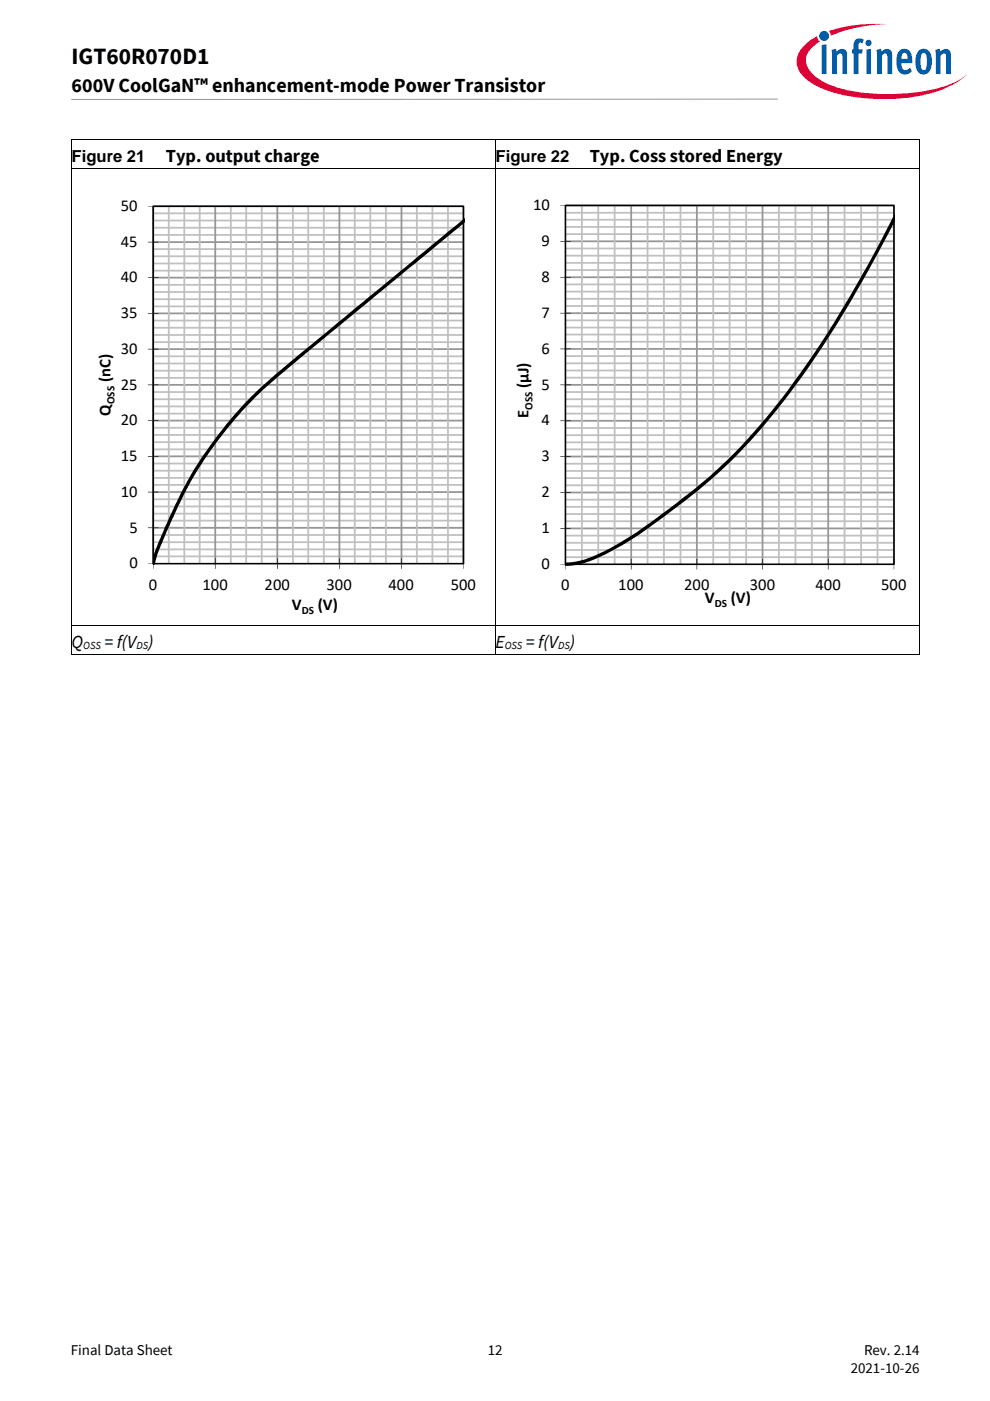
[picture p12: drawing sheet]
<svg xmlns="http://www.w3.org/2000/svg" width="210mm" height="297mm" viewBox="0 0 210 297" stroke-linecap="round" stroke-linejoin="round" font-family="sans-serif">
<path d="M175.8 6.6l.3 .4 .1 .6a31.5 31.5 0 0 1 12.1-2.5 33.4 33.4 0 0 0-12.5 1.5zM170.3 9.9a4.3 4.3 0 0 0 .2 6.5 20.3 20.3 0 0 0 11.3 4.3 36.8 36.8 0 0 0 19.1-2.2l2.5-1.3 1.7-1.4a18.6 18.6 0 0 1-9.4 3.6 44.9 44.9 0 0 1-18.4-1 10.2 10.2 0 0 1-5.8-3.8 3.5 3.5 0 0 1 1.1-4.9l1.3-.9-.4-.5-.2-.6a10.8 10.8 0 0 0-3 2.2z" fill-rule="evenodd" fill="#e30034"/>
<path d="M173.7 7.6a1.06 1.06 0 0 0 2.1 0 1.06 1.06 0 0 0-2.1 0zM174.3 9.5v6.2h1v-6.3zM176.4 10.6l.1 5.1h1v-3.9a.62 .62 0 0 1 .8-.5 .62 .62 0 0 1 .4 .9v3.5h1v-4a1.14 1.14 0 0 0-.7-1.3 1.14 1.14 0 0 0-1.3 .3l-.3 .3-.1-.7zM181.5 8.4l-.4 .9v1.2h-.4v.8h.4v4.4h1v-4.4h.7l.2-.8h-.9v-1.2l.4-.3 .4 .2 .3-.8-1-.3zM183.8 10.5v5.2h.9v-5.3zM183.5 9.1a.7 .7 0 0 0 1.4 0 .7 .7 0 0 0-1.4 0zM185.9 10.6l.1 5.1h1v-3.9a.76 .76 0 0 1 1.1-.3l.1 4.2h1v-4a1.2 1.2 0 0 0-.8-1.3 1.2 1.2 0 0 0-1.4 .6l-.1-.7zM190.8 10.7a4 4 0 0 0 .3 4.9 1.83 1.83 0 0 0 2.3-.5l-.4-.7a.98 .98 0 0 1-1.1 .4 .98 .98 0 0 1-.7-1v-.4h2.3a2.63 2.63 0 0 0-1.3-3 1.47 1.47 0 0 0-1.4 .3zM191.4 11.4a.66 .66 0 0 1 .9-.1 .66 .66 0 0 1 .2 .8v.4h-1.3zM195 10.6a4 4 0 0 0-.1 4.9 1.64 1.64 0 0 0 2.6-1.3l.1-.6a2.81 2.81 0 0 0-1.2-3.2h-1zM195.6 11.4l.3-.2a1.17 1.17 0 0 1 .7 1.4v.8a1.31 1.31 0 0 1-.6 1.5 1.51 1.51 0 0 1-.8-1.9l.1-.8zM198.4 10.6l.1 5.1h1v-3.9a.82 .82 0 0 1 1.1-.3l.1 4.2h1v-4a1.19 1.19 0 0 0-.8-1.3 1.19 1.19 0 0 0-1.5 .6l-.1-.7z" fill-rule="evenodd" fill="#005da9"/>
<g fill="none" stroke="#000" stroke-width=".21">
<path d="M15.1 21h149.9M15.1 29.7v5.9M15.1 35.7v96.9M15.2 29.6h89.7M15.2 35.6h89.7M105 29.7v5.9M105 35.7v96.9M105.1 29.6h89.8M105.1 35.6h89.8M194.9 29.7v5.9M194.9 35.7v96.9M15.1 132.8v5.8"/>
<path d="M15.2 132.7h89.7M15.2 138.7h89.7M105 132.8v5.8M105.1 132.7h89.8M105.1 138.7h89.8M194.9 132.8v5.8"/>
</g>
<path d="M15 29.6h.2v.1h-.2zM15 35.6h.2v.1h-.2zM104.9 29.6h.2v.1h-.2zM104.9 35.6h.2v.1h-.2zM194.9 29.6h.1v.1h-.1zM194.9 35.6h.1v.1h-.1zM15 132.6h.2v.2h-.2zM15 138.6h.2v.2h-.2zM104.9 132.6h.2v.2h-.2zM104.9 138.6h.2v.2h-.2zM194.9 132.6h.1v.2h-.1zM194.9 138.6h.1v.2h-.1z" fill="#000"/>
<path d="M32.5 43.7h65.8v75.8h-65.8z" fill="#fff"/>
<g fill="#c0c0c0">
<path d="M32.5 117.8h65.8v.4h-65.8zM32.5 116.3h65.8v.4h-65.8zM32.5 114.8h65.8v.3h-65.8zM32.5 113.2h65.8v.4h-65.8zM32.5 110.2h65.8v.4h-65.8z"/>
<path d="M32.5 108.7h65.8v.4h-65.8zM32.5 107.2h65.8v.4h-65.8zM32.5 105.7h65.8v.3h-65.8zM32.5 102.6h65.8v.4h-65.8zM32.5 101.1h65.8v.4h-65.8z"/>
<path d="M32.5 99.6h65.8v.4h-65.8zM32.5 98.1h65.8v.4h-65.8zM32.5 95.1h65.8v.4h-65.8zM32.5 93.6h65.8v.3h-65.8zM32.5 92h65.8v.4h-65.8z"/>
<path d="M32.5 90.5h65.8v.4h-65.8zM32.5 87.5h65.8v.4h-65.8zM32.5 86h65.8v.4h-65.8zM32.5 84.5h65.8v.3h-65.8zM32.5 82.9h65.8v.4h-65.8z"/>
<path d="M32.5 79.9h65.8v.4h-65.8zM32.5 78.4h65.8v.4h-65.8zM32.5 76.9h65.8v.4h-65.8zM32.5 75.4h65.8v.3h-65.8zM32.5 72.3h65.8v.4h-65.8z"/>
<path d="M32.5 70.8h65.8v.4h-65.8zM32.5 69.3h65.8v.4h-65.8zM32.5 67.8h65.8v.4h-65.8zM32.5 64.8h65.8v.4h-65.8zM32.5 63.2h65.8v.4h-65.8z"/>
<path d="M32.5 61.7h65.8v.4h-65.8zM32.5 60.2h65.8v.4h-65.8zM32.5 57.2h65.8v.4h-65.8zM32.5 55.7h65.8v.3h-65.8zM32.5 54.1h65.8v.4h-65.8z"/>
<path d="M32.5 52.6h65.8v.4h-65.8zM32.5 49.6h65.8v.4h-65.8zM32.5 48.1h65.8v.4h-65.8zM32.5 46.6h65.8v.3h-65.8zM32.5 45h65.8v.4h-65.8z"/>
</g>
<path d="M32.5 111.7h65.8v.4h-65.8zM32.5 104.1h65.8v.4h-65.8zM32.5 96.6h65.8v.3h-65.8zM32.5 89h65.8v.4h-65.8zM32.5 81.4h65.8v.4h-65.8zM32.5 73.8h65.8v.4h-65.8zM32.5 66.3h65.8v.3h-65.8zM32.5 58.7h65.8v.4h-65.8zM32.5 51.1h65.8v.4h-65.8zM32.5 43.6h65.8v.3h-65.8z" fill="#969696"/>
<path d="M35.6 43.7h.4v75.8h-.4zM38.9 43.7h.4v75.8h-.4zM42.2 43.7h.3v75.8h-.3zM48.8 43.7h.3v75.8h-.3zM52 43.7h.4v75.8h-.4zM55.3 43.7h.4v75.8h-.4zM61.9 43.7h.4v75.8h-.4zM65.2 43.7h.4v75.8h-.4zM68.5 43.7h.4v75.8h-.4zM75.1 43.7h.3v75.8h-.3zM78.4 43.7h.3v75.8h-.3zM81.7 43.7h.3v75.8h-.3zM88.2 43.7h.4v75.8h-.4zM91.5 43.7h.4v75.8h-.4zM94.8 43.7h.4v75.8h-.4z" fill="#c0c0c0"/>
<path d="M45.5 43.7h.3v75.8h-.3zM58.6 43.7h.4v75.8h-.4zM71.8 43.7h.4v75.8h-.4zM85 43.7h.3v75.8h-.3zM98.1 43.7h.4v75.8h-.4z" fill="#969696"/>
<g fill="#000">
<path d="M53.3 84.1a431.1 431.1 0 0 1 21.1-17.9l23.7-19.5 .5-1.1v-2l-.1 3.6-25 20.6a474.8 474.8 0 0 0-19.1 16.2 86.6 86.6 0 0 0-19.5 29.8l-1.5 3.7-.5 1.9a.35 .35 0 0 1-.5 .4v-1.5l.8-2.4 3-6.9 2.5-5a84.4 84.4 0 0 1 14.6-19.9z"/>
<path d="M32.4 43.6h66v76h-66zM32.7 43.7v75.8l-.2-.2h65.8l-.2 .2v-75.8l.2 .2h-65.8z"/>
<path d="M31.4 119.5h2.2zM31.4 111.8h2.2v.2h-2.2zM31.4 104.3h2.2v.1h-2.2zM31.4 96.7h2.2v.1h-2.2zM31.4 89.1h2.2v.1h-2.2zM31.4 81.5h2.2v.2h-2.2zM31.4 74h2.2v.1h-2.2zM31.4 66.4h2.2v.1h-2.2zM31.4 58.8h2.2v.1h-2.2zM31.4 51.3h2.2v.1h-2.2zM31.4 43.7l2.2 .1z"/>
<path d="M32.5 118.4l.1 2.2zM45.6 118.4h.1v2.2h-.1zM58.8 118.4h.1v2.2h-.1zM71.9 118.4h.1v2.2h-.1zM85.1 118.4h.1v2.2h-.1zM98.3 118.4v2.2z"/>
</g>
<path d="M32.5 43.7v75.8h65.8" fill="none" stroke="#000" stroke-width=".21"/>
<path d="M119.9 43.6h69.7v76h-69.7z" fill="#fff"/>
<g fill="#c0c0c0">
<path d="M119.9 117.9h69.7v.4h-69.7zM119.9 116.4h69.7v.4h-69.7zM119.9 114.9h69.7v.4h-69.7zM119.9 113.4h69.7v.3h-69.7zM119.9 110.3h69.7v.4h-69.7z"/>
<path d="M119.9 108.8h69.7v.4h-69.7zM119.9 107.3h69.7v.4h-69.7zM119.9 105.8h69.7v.3h-69.7zM119.9 102.7h69.7v.4h-69.7zM119.9 101.2h69.7v.4h-69.7z"/>
<path d="M119.9 99.7h69.7v.3h-69.7zM119.9 98.1h69.7v.4h-69.7zM119.9 95.1h69.7v.4h-69.7zM119.9 93.6h69.7v.4h-69.7zM119.9 92.1h69.7v.4h-69.7z"/>
<path d="M119.9 90.6h69.7v.3h-69.7zM119.9 87.5h69.7v.4h-69.7zM119.9 86h69.7v.4h-69.7zM119.9 84.5h69.7v.3h-69.7zM119.9 82.9h69.7v.4h-69.7z"/>
<path d="M119.9 79.9h69.7v.4h-69.7zM119.9 78.4h69.7v.3h-69.7zM119.9 76.8h69.7v.4h-69.7zM119.9 75.3h69.7v.4h-69.7zM119.9 72.3h69.7v.3h-69.7z"/>
<path d="M119.9 70.7h69.7v.4h-69.7zM119.9 69.3h69.7v.3h-69.7zM119.9 67.7h69.7v.4h-69.7zM119.9 64.7h69.7v.4h-69.7zM119.9 63.2h69.7v.3h-69.7z"/>
<path d="M119.9 61.6h69.7v.4h-69.7zM119.9 60.1h69.7v.4h-69.7zM119.9 57.1h69.7v.3h-69.7zM119.9 55.5h69.7v.4h-69.7zM119.9 54h69.7v.4h-69.7z"/>
<path d="M119.9 52.5h69.7v.4h-69.7zM119.9 49.4h69.7v.4h-69.7zM119.9 47.9h69.7v.4h-69.7zM119.9 46.4h69.7v.4h-69.7zM119.9 44.9h69.7v.4h-69.7z"/>
</g>
<path d="M119.9 111.8h69.7v.4h-69.7zM119.9 104.2h69.7v.4h-69.7zM119.9 96.6h69.7v.4h-69.7zM119.9 89h69.7v.4h-69.7zM119.9 81.4h69.7v.4h-69.7zM119.9 73.8h69.7v.4h-69.7zM119.9 66.2h69.7v.4h-69.7zM119.9 58.6h69.7v.4h-69.7zM119.9 51h69.7v.4h-69.7zM119.9 43.4h69.7v.3h-69.7z" fill="#969696"/>
<path d="M123.2 43.6h.4v76h-.4zM126.7 43.6h.4v76h-.4zM130.2 43.6h.4v76h-.4zM137.2 43.6h.3v76h-.3zM140.6 43.6h.4v76h-.4zM144.1 43.6h.4v76h-.4zM151.1 43.6h.4v76h-.4zM154.6 43.6h.3v76h-.3zM158.1 43.6h.4v76h-.4zM165 43.6h.4v76h-.4zM168.5 43.6h.4v76h-.4zM172 43.6h.4v76h-.4zM178.9 43.6h.4v76h-.4zM182.5 43.6h.3v76h-.3zM185.9 43.6h.4v76h-.4z" fill="#c0c0c0"/>
<path d="M133.7 43.6h.4v76h-.4zM147.6 43.6h.4v76h-.4zM161.5 43.6h.4v76h-.4zM175.5 43.6h.4v76h-.4zM189.4 43.6h.4v76h-.4z" fill="#969696"/>
<g fill="#000">
<path d="M189.9 43.5v3.2a225.4 225.4 0 0 1-27.9 43.6 116.1 116.1 0 0 1-22.3 20.1 60.5 60.5 0 0 1-13.4 8.1l-3.5 1.2-1.3 .2h-1.6a.33 .33 0 0 1-.1-.3 .33 .33 0 0 1 .3-.3l3.5-.6 3-1.1a59.5 59.5 0 0 0 12.6-7.7l1.4-1.1a116.2 116.2 0 0 0 29.2-29.8 261.1 261.1 0 0 0 19.5-32.7z"/>
<path d="M119.8 43.4h69.9v76.4h-69.9zM119.9 43.7l.2-.1v76l-.2-.1h69.7l-.2 .1v-76l.2 .1z"/>
<path d="M118.8 119.6l2.3 .1zM118.8 112h2.3v.1h-2.3zM118.8 104.4h2.3v.1h-2.3zM118.8 96.7h2.3v.2h-2.3zM118.8 89.2h2.3v.1h-2.3zM118.8 81.5h2.3v.2h-2.3zM118.8 73.9h2.3v.1h-2.3zM118.8 66.3h2.3v.2h-2.3zM118.8 58.7h2.3v.1h-2.3zM118.8 51.1h2.3v.1h-2.3zM118.8 43.5l2.3 .1z"/>
<path d="M119.9 118.5l.1 2.2zM133.8 118.5h.1v2.2h-.1zM147.7 118.5h.2v2.2h-.2zM161.7 118.5h.1v2.2h-.1zM175.6 118.5h.1v2.2h-.1zM189.6 118.5l.1 2.2z"/>
</g>
<path d="M119.9 43.6v76h69.7" fill="none" stroke="#000" stroke-width=".21"/>
<text font-size="4.9" x="15.2" y="13.6">IGT60R070D1</text>
<text font-size="4.2" x="15.2" y="19.5">600V CoolGaN™ enhancement-mode Power Transistor</text>
<g font-size="3.9">
<text x="35.2" y="34.3">Typ. output charge</text>
<text x="125.1" y="34.3">Typ. Coss stored Energy</text>
<text x="15.2" y="137.3">Q</text>
<text x="22.1" y="137.3">= f(V )</text>
<text x="105.1" y="137.3">E</text>
<text x="111.5" y="137.3">= f(V )</text>
</g>
<g font-size="3.5">
<text x="15.2" y="34.3">Figure 21</text>
<text x="105.1" y="34.3">Figure 22</text>
<text x="25.6" y="44.7">50</text>
<text x="113.1" y="44.5">10</text>
<text x="25.6" y="52.3">45</text>
<text x="114.8" y="52.2">9</text>
<text x="25.6" y="59.9">40</text>
<text x="114.8" y="59.8">8</text>
<text x="25.6" y="67.4">35</text>
<text x="114.8" y="67.4">7</text>
<text x="25.6" y="75">30</text>
<text x="114.8" y="75">6</text>
<text x="23.4" y="81.1" transform="rotate(-90 23.4 81.1)">(nC)</text>
<text x="25.6" y="82.6">25</text>
<text x="112.1" y="82.3" transform="rotate(-90 112.1 82.3)">(µJ)</text>
<text x="114.8" y="82.6">5</text>
<text x="23.4" y="88.1" transform="rotate(-90 23.4 88.1)">Q</text>
<text x="112.1" y="88.6" transform="rotate(-90 112.1 88.6)">E</text>
<text x="25.6" y="90.2">20</text>
<text x="114.8" y="90.2">4</text>
<text x="25.6" y="97.7">15</text>
<text x="114.8" y="97.8">3</text>
<text x="25.6" y="105.3">10</text>
<text x="114.8" y="105.4">2</text>
<text x="27.4" y="112.9">5</text>
<text x="114.8" y="113">1</text>
<text x="27.4" y="120.5">0</text>
<text x="31.6" y="125.1">0</text>
<text x="43" y="125.1">100</text>
<text x="56.1" y="125.1">200</text>
<text x="69.3" y="125.1">300</text>
<text x="82.4" y="125.1">400</text>
<text x="95.6" y="125.1">500</text>
<text x="114.8" y="120.6">0</text>
<text x="119" y="125.2">0</text>
<text x="131.1" y="125.2">100</text>
<text x="145.1" y="125.2">200</text>
<text x="159" y="125.2">300</text>
<text x="173" y="125.2">400</text>
<text x="186.9" y="125.2">500</text>
<text x="61.9" y="129.2">V</text>
<text x="67.4" y="129.2">(V)</text>
<text x="149.5" y="127.8">V</text>
<text x="155" y="127.8">(V)</text>
</g>
<g font-size="3.2">
<text x="15" y="287.2">Final Data Sheet</text>
<text x="103.5" y="287.2">12</text>
<text x="183.3" y="287.2">Rev. 2.14</text>
<text x="180.5" y="291.2">2021-10-26</text>
</g>
<g font-size="2.4">
<text x="24.3" y="85.7" transform="rotate(-90 24.3 85.7)">OSS</text>
<text x="112.9" y="86.9" transform="rotate(-90 112.9 86.9)">OSS</text>
<text x="64" y="130.1">DS</text>
<text x="151.6" y="128.7">DS</text>
</g>
<g font-size="2.3">
<text x="17.6" y="137.6">OSS</text>
<text x="29" y="137.6">DS</text>
<text x="107.1" y="137.6">OSS</text>
<text x="118.4" y="137.6">DS</text>
</g>
</svg>
